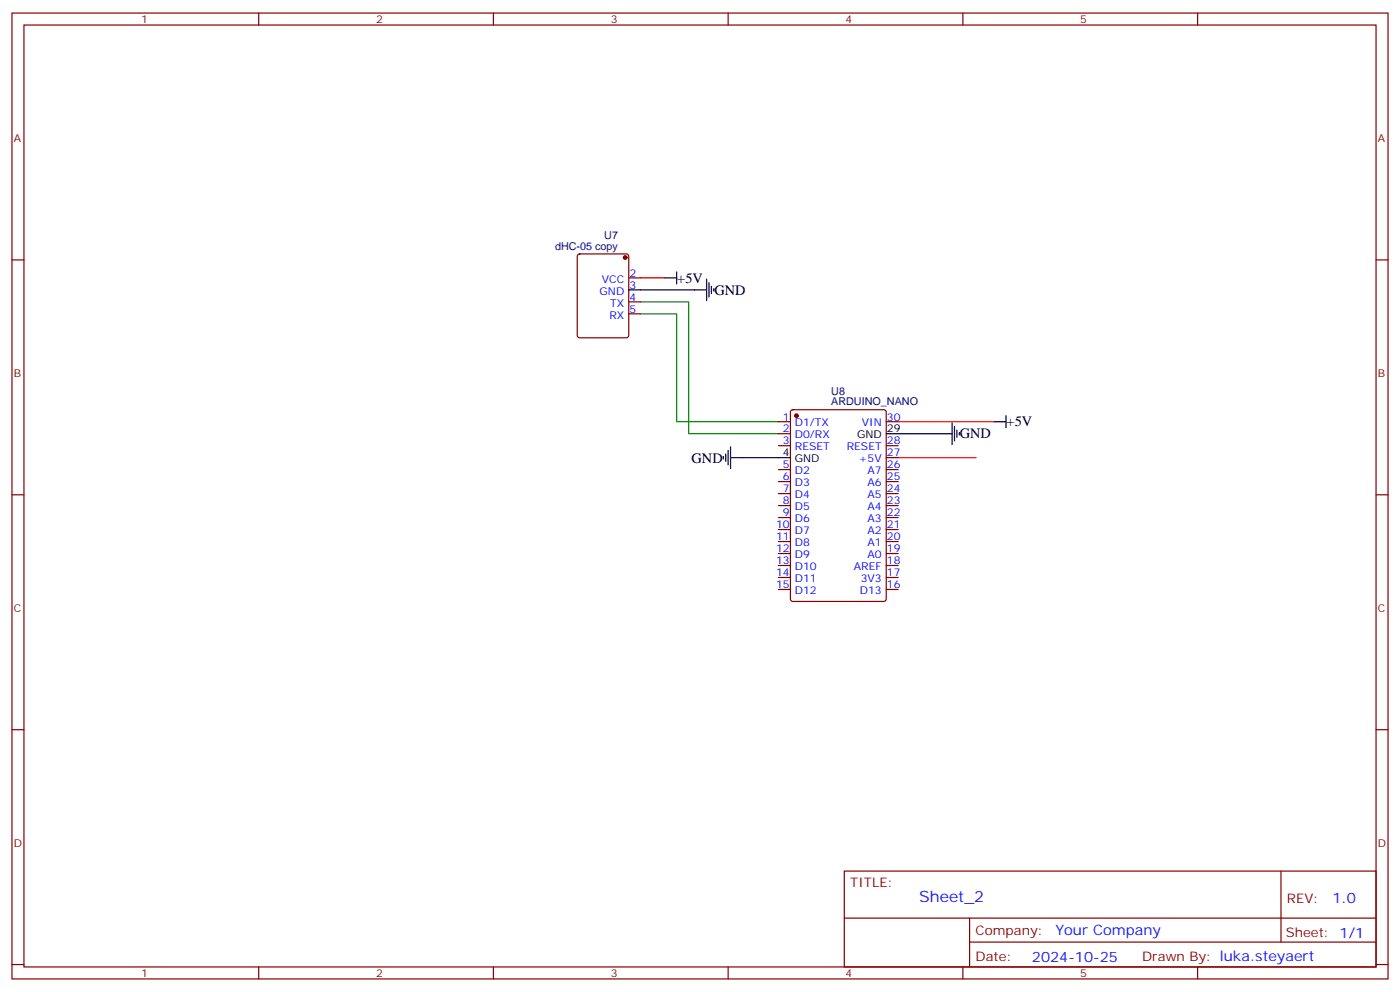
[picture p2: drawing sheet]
<svg xmlns="http://www.w3.org/2000/svg" width="412mm" height="292mm" viewBox="0 0 412 292" stroke-linecap="round" stroke-linejoin="round" font-family="sans-serif">
<g fill="none" stroke="#870000" stroke-width=".35">
<path d="M3.5 3.8h405.4v284.4h-405.4zM7.1 7.4h398.2v277.3h-398.2zM76.2 3.8v3.6M145.3 3.8v3.6M214.5 3.8v3.6M283.6 3.8v3.6M352.8 3.8v3.6M3.5 76.5h3.6M170.3 75l.4-.2h13.8l.7 .4v23.5l-.5 .7h-14l-.6-.4-.1-23.5zM405.3 76.5h3.6M185.2 81.8h3.5M185.2 88.9h3.5"/>
<path d="M185.2 92.4h3.5M229.3 124.1h3.5M229.3 127.7h3.5M229.3 131.2h3.5M229.3 138.3h3.5M233.1 120.8l.4-.2h26.8l.7 .4 .1 55.4-.5 .6-27.1 .1-.6-.5-.1-55.3zM261.1 124.1h3.5M261.1 131.2h3.5M261.1 138.3h3.5M261.1 134.7h3.5M3.5 145.7h3.6M229.3 141.8h3.5"/>
<path d="M229.3 145.3h3.5M229.3 148.8h3.5M229.3 152.4h3.5M229.3 155.9h3.5M229.3 159.4h3.5M261.1 141.8h3.5M261.1 145.3h3.5M261.1 148.8h3.5M261.1 152.4h3.5M261.1 155.9h3.5M261.1 159.4h3.5M405.3 145.7h3.6"/>
<path d="M229.3 162.9h3.5M229.3 166.5h3.5M229.3 170h3.5M229.3 173.5h3.5M261.1 162.9h3.5M261.1 166.5h3.5M261.1 170h3.5M261.1 173.5h3.5M3.5 214.8h3.6M405.3 214.8h3.6M248.7 256.4h156.6v28.3h-156.6zM377.3 256.5v20.8"/>
<path d="M248.7 270.3h156.5M285.6 277.3h119.6M285.6 270.3v14.1M3.5 284h3.6M76.2 284.7v3.5M145.3 284.7v3.5M214.5 284.7v3.5M283.6 284.7v3.5M352.8 284.7v3.5M405.3 284h3.6"/>
</g>
<path d="M188.7 81.8h7.1M264.6 134.7h22.9M264.6 124.1h28.2" fill="none" stroke="#f00" stroke-width=".35"/>
<g fill="none" stroke="#000" stroke-width=".35">
<path d="M185.2 85.3h22.9M195.8 81.8h3.5M199.3 80v3.6M208.1 82.2v6.3M208.8 83.2v4.3M209.5 84.3v2.1M210.3 85v.7M213.1 134.4v.7M213.8 133.7v2.1M214.5 132.6v4.2M215.2 134.7h17.6M215.2 131.6v6.3"/>
<path d="M261.1 127.7h19.4M280.5 124.5v6.3M281.2 125.6v4.2M281.9 126.6v2.1M282.6 127.3v.7M292.8 124.1h3.5M296.3 122.4v3.5"/>
</g>
<path d="M188.7 88.9h14.1v38.8h26.5M188.7 92.4h10.6v31.7h30" fill="none" stroke="#008700" stroke-width=".35"/>
<g fill="#870000" stroke="#870000" stroke-width=".35">
<circle cx="184.1" cy="75.8" r=".53"/>
<circle cx="234.6" cy="122.4" r=".53"/>
</g>
<text font-size="4.6" fill="#00f" x="270.8" y="265.5">Sheet_2</text>
<g font-size="4.2">
<text x="199.5" y="83.3">+5V</text>
<text x="210.4" y="86.7">GND</text>
<text x="296.5" y="125.6">+5V</text>
<text x="282.8" y="129.1">GND</text>
<text x="203.7" y="136.2">GND</text>
</g>
<g font-size="4.2" fill="#00f">
<text x="392.5" y="265.7">1.0</text>
<text x="310.9" y="275.3">Your Company</text>
<text x="304" y="283.1">2024-10-25</text>
</g>
<g font-size="3.9" fill="#800">
<text x="250.5" y="261">TITLE:</text>
<text x="379.1" y="265.7">REV:</text>
<text x="287.4" y="275.2">Company:</text>
<text x="378.7" y="275.8">Sheet: 1/1</text>
<text x="287.4" y="282.9">Date:</text>
<text x="336.4" y="283">Drawn By: luka.steyaert</text>
</g>
<g font-size="3.2" fill="#800">
<text x="41.6" y="6.8">1</text>
<text x="110.8" y="6.8">2</text>
<text x="179.9" y="6.8">3</text>
<text x="249.1" y="6.8">4</text>
<text x="318.2" y="6.8">5</text>
<text x="4.1" y="41.9">A</text>
<text x="405.9" y="41.9">A</text>
<text x="4.1" y="111.1">B</text>
<text x="405.9" y="111.1">B</text>
<text x="4.1" y="180.2">C</text>
<text x="405.9" y="180.2">C</text>
<text x="4.1" y="249.4">D</text>
<text x="405.9" y="249.4">D</text>
<text x="41.6" y="287.7">1</text>
<text x="110.8" y="287.7">2</text>
<text x="179.9" y="287.7">3</text>
<text x="249.1" y="287.7">4</text>
<text x="318.2" y="287.7">5</text>
</g>
<g font-size="3.2" fill="#000080">
<text x="178" y="70.5">U7</text>
<text x="163.5" y="73.7">dHC-05 copy</text>
<text x="244.9" y="119.3">ARDUINO_NANO</text>
<text x="244.9" y="116.3">U8</text>
</g>
<g font-size="3.2" fill="#00f">
<text x="177.3" y="83.2">VCC</text>
<text x="185.4" y="81.5">2</text>
<text x="176.6" y="86.7">GND</text>
<text x="185.4" y="85">3</text>
<text x="185.4" y="88.5">4</text>
<text x="179.5" y="93.8">RX</text>
<text x="179.8" y="90.3">TX</text>
<text x="185.4" y="92">5</text>
<text x="230.6" y="123.8">1</text>
<text x="234.1" y="125.6">D1/TX</text>
<text x="253.9" y="125.6">VIN</text>
<text x="261.2" y="123.8">30</text>
<text x="230.6" y="127.3">2</text>
<text x="230.6" y="130.8">3</text>
<text x="234.1" y="129.1">D0/RX</text>
<text x="261.2" y="130.8">28</text>
<text x="230.6" y="137.9">5</text>
<text x="234.1" y="132.6">RESET</text>
<text x="249.4" y="132.6">RESET</text>
<text x="253" y="136.1">+5V</text>
<text x="261.2" y="137.9">26</text>
<text x="261.2" y="134.4">27</text>
<text x="230.6" y="141.4">6</text>
<text x="234.1" y="139.7">D2</text>
<text x="234.1" y="143.2">D3</text>
<text x="255.6" y="143.2">A6</text>
<text x="255.6" y="139.7">A7</text>
<text x="261.2" y="141.4">25</text>
<text x="230.6" y="145">7</text>
<text x="230.6" y="148.5">8</text>
<text x="234.1" y="146.7">D4</text>
<text x="255.6" y="146.7">A5</text>
<text x="261.2" y="148.5">23</text>
<text x="261.2" y="145">24</text>
<text x="228.6" y="155.5">10</text>
<text x="230.6" y="152">9</text>
<text x="234.1" y="150.2">D5</text>
<text x="234.1" y="153.8">D6</text>
<text x="255.6" y="153.8">A3</text>
<text x="255.6" y="150.2">A4</text>
<text x="261.2" y="155.5">21</text>
<text x="261.2" y="152">22</text>
<text x="228.6" y="159.1">11</text>
<text x="234.1" y="157.3">D7</text>
<text x="234.1" y="160.8">D8</text>
<text x="255.6" y="160.8">A1</text>
<text x="255.6" y="157.3">A2</text>
<text x="261.2" y="159.1">20</text>
<text x="228.6" y="162.6">12</text>
<text x="228.6" y="166.1">13</text>
<text x="234.1" y="164.4">D9</text>
<text x="234.1" y="167.9">D10</text>
<text x="251.5" y="167.9">AREF</text>
<text x="255.6" y="164.4">A0</text>
<text x="261.2" y="166.1">18</text>
<text x="261.2" y="162.6">19</text>
<text x="228.6" y="169.7">14</text>
<text x="228.6" y="173.2">15</text>
<text x="234.1" y="171.4">D11</text>
<text x="253.5" y="171.4">3V3</text>
<text x="261.2" y="173.2">16</text>
<text x="261.2" y="169.7">17</text>
<text x="234.1" y="174.9">D12</text>
<text x="253.3" y="174.9">D13</text>
</g>
<g font-size="3.2">
<text x="252.5" y="129.1">GND</text>
<text x="261.2" y="127.3">29</text>
<text x="230.6" y="134.4">4</text>
<text x="234.1" y="136.1">GND</text>
</g>
</svg>
